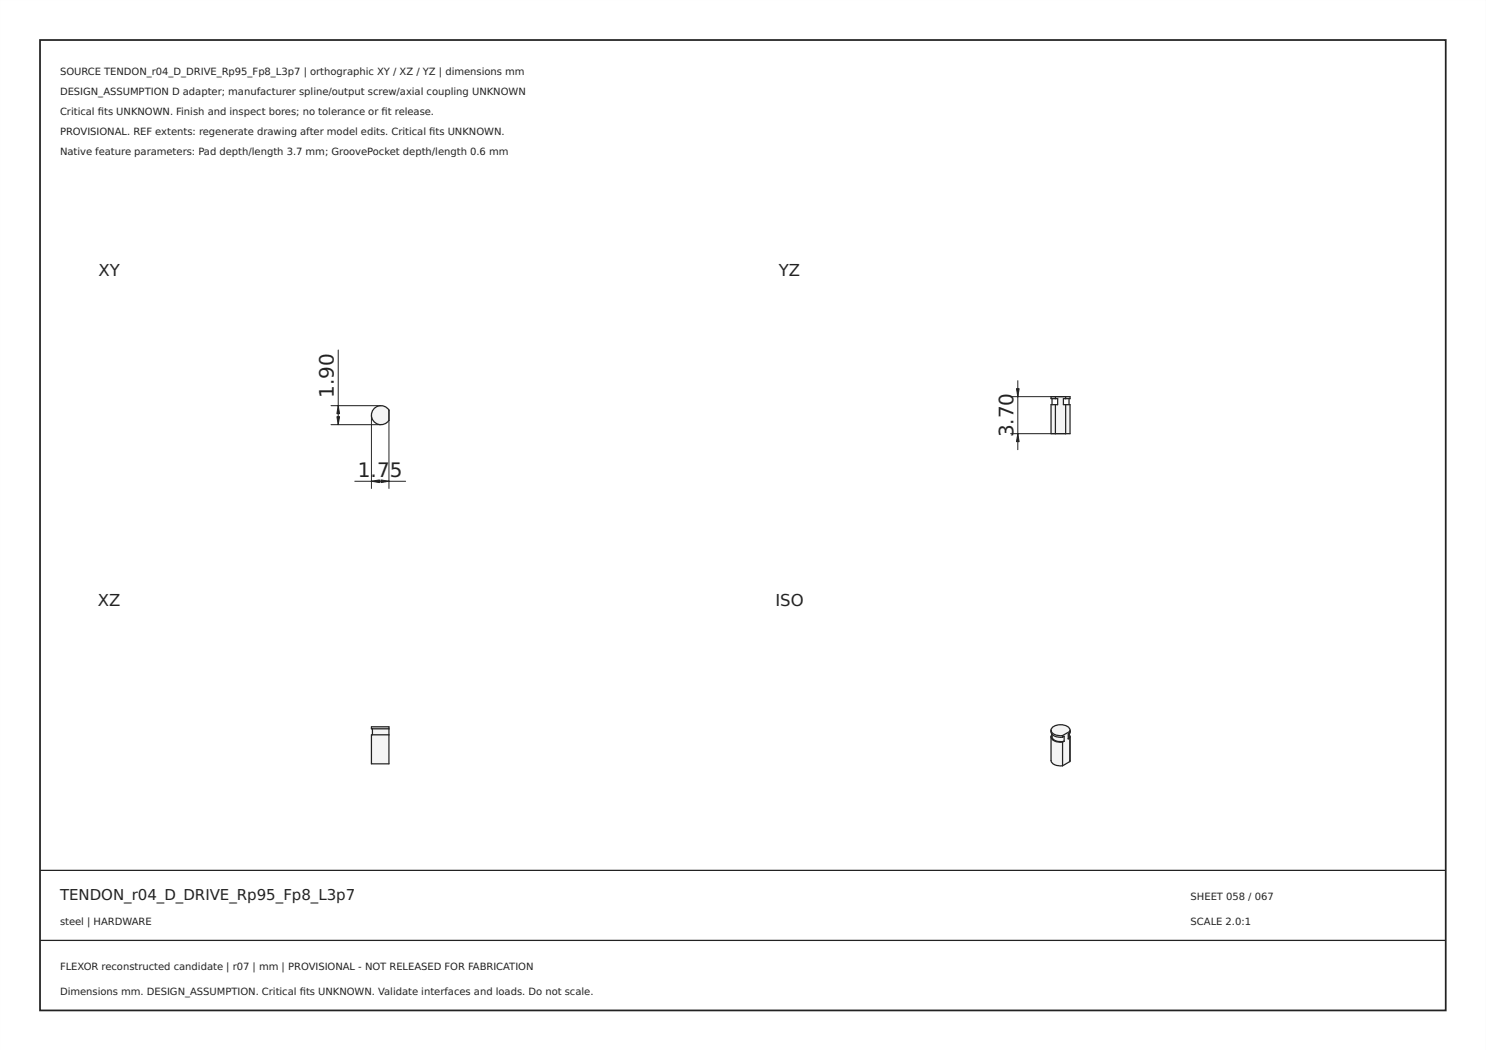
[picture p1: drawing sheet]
<svg xmlns="http://www.w3.org/2000/svg" width="297mm" height="210mm" viewBox="0 0 297 210" stroke-linecap="round" stroke-linejoin="round" font-family="sans-serif">
<path d="M0 0h297v210h-297zM0 0v210h297v-210z" fill="#000"/>
<path d="M8 8h281v194h-281z" fill="none" stroke="#222" stroke-width=".35"/>
<path d="M8 174h281zM8 188h281z" fill="#000" stroke="#222" stroke-width=".25"/>
<path d="M74.8 81.7a1.9 1.9 0 0 1 2.9 .3v2a1.9 1.9 0 0 1-2.7 .5 1.9 1.9 0 0 1-.2-2.8z" fill-rule="evenodd" fill="#f1f3f5"/>
<path d="M74.8 81.7a1.9 1.9 0 0 1 2.9 .3v2a1.9 1.9 0 0 1-2.7 .5 1.9 1.9 0 0 1-.2-2.8z" fill="none" stroke="#212529" stroke-width=".25"/>
<path d="M67.6 70v14.9M66.2 81.1h9.9M66.2 84.9h9.9M70.9 96.2h10.2M74.2 83v14.6M77.7 82v15.6" fill="none" stroke="#212529" stroke-width=".2"/>
<g fill="#212529" stroke="#212529" stroke-width=".2">
<path d="M76.1 95.9l1.6 .3-1.6 .3z"/>
<path d="M74.2 96.2l1.6-.3v.6z"/>
<path d="M67.6 81.1l.3 1.6h-.6z"/>
<path d="M67.3 83.3h.6l-.3 1.6z"/>
</g>
<g fill="#f1f3f5">
<path d="M74.2 146.9h3.5v5.8h-3.5z" fill-rule="evenodd"/>
<path d="M74.4 145.7h3.3v1.2h-3.3z" fill-rule="evenodd"/>
<path d="M74.2 145.3h3.5v.4h-3.5z" fill-rule="evenodd"/>
</g>
<path d="M74.4 145.7v1.2M77.7 145.7h-3.5v-.4h3.5v7.4h-3.5v-5.8h3.5" fill="none" stroke="#212529" stroke-width=".25"/>
<g fill="#f1f3f5">
<path d="M213 80.9h.9v5.8h-.9z" fill-rule="evenodd"/>
<path d="M211 79.3h2v.4h-.4v1.2h.4v5.8h-2v-5.8h.4v-1.2h-.4z" fill-rule="evenodd"/>
<path d="M210.1 80.9h.9v5.8h-.9z" fill-rule="evenodd"/>
<path d="M213 79.3h.9v.4h-.9z" fill-rule="evenodd"/>
<path d="M210.1 79.3h.9v.4h-.9z" fill-rule="evenodd"/>
</g>
<g fill="none" stroke="#212529" stroke-width=".25">
<path d="M210.3 79.7v1.2M211 79.3h-.9v.4h.9M211 79.3v.4M211 79.7h.4v1.2h-.4M211 79.3h2M213 79.3h.9v.4h-.9M213 79.3v.4M213 79.7h-.4v1.2h.4M213.7 79.7v1.2M211 80.9h-.9v5.8h.9M211 80.9v5.8M211 86.7h2"/>
<path d="M213 80.9h.9v5.8h-.9M213 80.9v5.8"/>
</g>
<path d="M202 79.3h11M203.5 76.1v13.8M202 86.7h11" fill="none" stroke="#212529" stroke-width=".2"/>
<g fill="#212529" stroke="#212529" stroke-width=".2">
<path d="M203.2 77.7h.5l-.2 1.6z"/>
<path d="M203.5 86.7l.2 1.6h-.5z"/>
</g>
<g fill="#f1f3f5">
<path d="M213.9 147.3l-.1 5z" fill-rule="evenodd"/>
<path d="M212.4 147l1.4-.8v.3l-.3 .2v1l.3-.2v4.8l-1.4 .8v-4.7l.3-.2v-1l-.3 .2z" fill-rule="evenodd"/>
<path d="M213.7 146.8l.2 .6-.4 .3z" fill-rule="evenodd"/>
<path d="M210.1 147.3a1.88 1.88 0 0 0 2.3 1.1v4.7a1.88 1.88 0 0 1-2.3-1.1z" fill-rule="evenodd"/>
<path d="M213.5 146.7l.2-.1v.8l-.2 .3z" fill-rule="evenodd"/>
<path d="M210.3 146.8a1.28 1.28 0 0 0 1.6 1.5l.8-.1a1.92 1.92 0 0 1-2.6-.9z" fill-rule="evenodd"/>
<path d="M210.3 146.8a2.24 2.24 0 0 0 2.4 .4v1a1.85 1.85 0 0 1-2.4-.9z" fill-rule="evenodd"/>
<path d="M210.1 146a1.88 1.88 0 0 0 2.3 1v.4a2.1 2.1 0 0 1-2.3-.9z" fill-rule="evenodd"/>
<path d="M213.9 146l-.1 .5z" fill-rule="evenodd"/>
<path d="M210.5 145.3a2.67 2.67 0 0 1 3.3 .3v.6l-1.4 .8a1.88 1.88 0 0 1-2.3-1z" fill-rule="evenodd"/>
</g>
<g fill="none" stroke="#212529" stroke-width=".25">
<path d="M210.1 147.3v4.7a1.88 1.88 0 0 0 2.3 1.1M210.1 147.3a1.88 1.88 0 0 0 2.3 1.1M210.1 147.3l.2-.5a1.28 1.28 0 0 0 1.6 1.5l.8-.1M210.1 146a1.5 1.5 0 0 0 1.9 1.4h.4M210.1 146a1.97 1.97 0 0 1 2.5-1.1 1.36 1.36 0 0 1 1.3 1.1M210.1 146a1.88 1.88 0 0 0 2.3 1M212.4 147v.4M212.4 148.4v4.7M212.4 147.4l.3-.2v1M212.7 148.2l-.3 .2M213.7 146.8l.2 .5M213.7 146.6v.8l-.2 .3"/>
<path d="M213.8 146.2v.3M213.8 147.5v4.8M213.8 152.3l-1.4 .8M213.8 147.5l-.3 .2M213.8 146.5l-.3 .2v1M213.8 146.2l-1.4 .8M213.9 147.3l-.1 5M213.9 147.3l-.1 .2M213.9 146l-.1 .5M213.9 146l-.1 .2"/>
</g>
<g font-size="4" fill="#212529">
<text x="66.8" y="79.5" transform="rotate(-90 66.8 79.5)">1.90</text>
<text x="202.6" y="87.4" transform="rotate(-90 202.6 87.4)">3.70</text>
<text x="71.5" y="95.4">1.</text>
<text x="75.4" y="95.4">7</text>
<text x="77.9" y="95.4">5</text>
</g>
<g font-size="3.3" fill="#212529">
<text x="19.7" y="55.1">XY</text>
<text x="155.7" y="55.1">YZ</text>
<text x="19.6" y="121.1">XZ</text>
<text x="155" y="121.1">ISO</text>
</g>
<text font-size="3" fill="#222" x="12" y="180">TENDON_r04_D_DRIVE_Rp95_Fp8_L3p7</text>
<g font-size="2" fill="#222">
<text x="12" y="15">SOURCE TENDON_r04_D_DRIVE_Rp95_Fp8_L3p7 | orthographic XY / XZ / YZ | dimensions mm</text>
<text x="12" y="19">DESIGN_ASSUMPTION D adapter; manufacturer spline/output screw/axial coupling UNKNOWN</text>
<text x="12" y="23">Critical fts UNKNOWN. Finish and inspect bores; no tolerance or ft release.</text>
<text x="19.6" y="23">i</text>
<text x="76.3" y="23">i</text>
<text x="12" y="27">PROVISIONAL. REF extents: regenerate drawing after model edits. Critical fts UNKNOWN.</text>
<text x="85.8" y="27">i</text>
<text x="12" y="31">Native feature parameters: Pad depth/length 3.7 mm; GroovePocket depth/length 0.6 mm</text>
<text x="238" y="180">SHEET 058 / 067</text>
<text x="12" y="185">steel | HARDWARE</text>
<text x="238" y="185">SCALE 2.0:1</text>
<text x="12" y="194">FLEXOR reconstructed candidate | r07 | mm | PROVISIONAL - NOT RELEASED FOR FABRICATION</text>
<text x="12" y="199">Dimensions mm. DESIGN_ASSUMPTION. Critical fts UNKNOWN. Validate interfaces and loads. Do not scale.</text>
<text x="59.9" y="199">i</text>
</g>
</svg>
